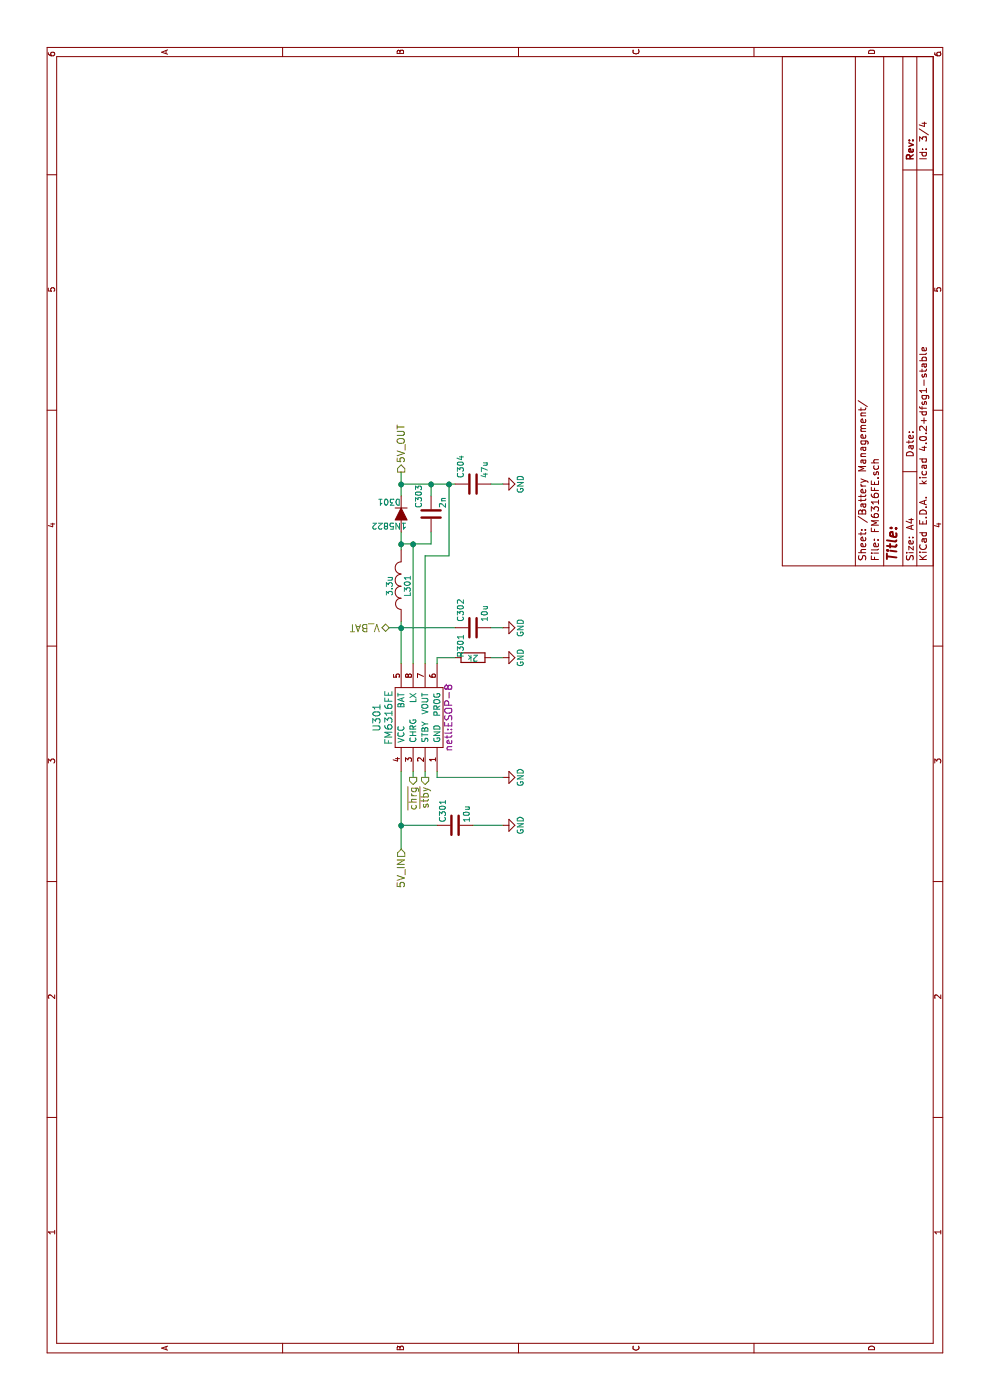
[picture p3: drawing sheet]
EESchema Schematic File Version 2
LIBS:power
LIBS:device
LIBS:transistors
LIBS:conn
LIBS:linear
LIBS:regul
LIBS:74xx
LIBS:cmos4000
LIBS:adc-dac
LIBS:memory
LIBS:xilinx
LIBS:microcontrollers
LIBS:dsp
LIBS:microchip
LIBS:analog_switches
LIBS:motorola
LIBS:texas
LIBS:intel
LIBS:audio
LIBS:interface
LIBS:digital-audio
LIBS:philips
LIBS:display
LIBS:cypress
LIBS:siliconi
LIBS:opto
LIBS:atmel
LIBS:contrib
LIBS:valves
LIBS:netl
LIBS:serial-charger-cache
EELAYER 25 0
EELAYER END
$Descr A4 11693 8268
encoding utf-8
Sheet 3 4
Title ""
Date ""
Rev ""
Comp ""
Comment1 ""
Comment2 ""
Comment3 ""
Comment4 ""
$EndDescr
$Comp
L GND #PWR014
U 1 1
P 4800 4200
F 0 "#PWR014" H 4800 3950 50  0001 C CNN
F 1 "GND" H 4800 4050 50  0000 C CNN
F 2 "" H 4800 4200 50  0000 C CNN
F 3 "" H 4800 4200 50  0000 C CNN
	1    4800 4200
	1    0    0    -1  
$EndComp
$Comp
L C C301
U 1 1
P 4800 3800
F 0 "C301" H 4825 3900 50  0000 L CNN
F 1 "10u" H 4825 3700 50  0000 L CNN
F 2 "netl:SMD_0603" H 4838 3650 50  0001 C CNN
F 3 "" H 4800 3800 50  0000 C CNN
	1    4800 3800
	1    0    0    -1  
$EndComp
$Comp
L FM6316FE U301
U 1 1
P 5700 3450
F 0 "U301" H 5700 3750 60  0000 C CNN
F 1 "FM6316FE" H 5700 3650 60  0000 C CNN
F 2 "netl:ESOP-8" H 5700 3150 60  0000 C CNN
F 3 "" H 5700 3450 60  0000 C CNN
	1    5700 3450
	1    0    0    -1  
$EndComp
$Comp
L GND #PWR015
U 1 1
P 5200 4200
F 0 "#PWR015" H 5200 3950 50  0001 C CNN
F 1 "GND" H 5200 4050 50  0000 C CNN
F 2 "" H 5200 4200 50  0000 C CNN
F 3 "" H 5200 4200 50  0000 C CNN
	1    5200 4200
	1    0    0    -1  
$EndComp
$Comp
L R R301
U 1 1
P 6200 3950
F 0 "R301" H 6300 4050 50  0000 C CNN
F 1 "2k" V 6200 3950 50  0000 C CNN
F 2 "netl:SMD_0603" V 6130 3950 50  0001 C CNN
F 3 "" H 6200 3950 50  0000 C CNN
	1    6200 3950
	1    0    0    -1  
$EndComp
$Comp
L GND #PWR016
U 1 1
P 6200 4200
F 0 "#PWR016" H 6200 3950 50  0001 C CNN
F 1 "GND" H 6200 4050 50  0000 C CNN
F 2 "" H 6200 4200 50  0000 C CNN
F 3 "" H 6200 4200 50  0000 C CNN
	1    6200 4200
	1    0    0    -1  
$EndComp
$Comp
L D D301
U 1 1
P 7400 3350
F 0 "D301" V 7300 3250 50  0000 C CNN
F 1 "1N5822" V 7500 3250 50  0000 C CNN
F 2 "netl:DO-214AC" H 7400 3350 50  0001 C CNN
F 3 "" H 7400 3350 50  0000 C CNN
	1    7400 3350
	-1   0    0    1   
$EndComp
$Comp
L C C303
U 1 1
P 7400 3600
F 0 "C303" V 7300 3650 50  0000 L CNN
F 1 "2n" V 7500 3650 50  0000 L CNN
F 2 "netl:SMD_0603" H 7438 3450 50  0001 C CNN
F 3 "" H 7400 3600 50  0000 C CNN
	1    7400 3600
	0    1    1    0   
$EndComp
$Comp
L GND #PWR017
U 1 1
P 7650 4200
F 0 "#PWR017" H 7650 3950 50  0001 C CNN
F 1 "GND" H 7650 4050 50  0000 C CNN
F 2 "" H 7650 4200 50  0000 C CNN
F 3 "" H 7650 4200 50  0000 C CNN
	1    7650 4200
	1    0    0    -1  
$EndComp
Text HLabel 6450 3250 1    60   BiDi ~ 0
V_BAT
Text HLabel 4600 3350 0    60   Input ~ 0
5V_IN
Text HLabel 7750 3350 2    60   Output ~ 0
5V_OUT
$Comp
L C C302
U 1 1
P 6450 3950
F 0 "C302" H 6500 4050 50  0000 L CNN
F 1 "10u" H 6500 3850 50  0000 L CNN
F 2 "netl:SMD_0603" H 6488 3800 50  0001 C CNN
F 3 "" H 6450 3950 50  0000 C CNN
	1    6450 3950
	1    0    0    -1  
$EndComp
Text HLabel 5200 3450 0    60   Output ~ 0
~chrg
Text HLabel 5200 3550 0    60   Output ~ 0
~stby
Wire Wire Line
	4800 3950 4800 4200
Wire Wire Line
	4600 3350 5250 3350
Wire Wire Line
	5250 3450 5200 3450
Wire Wire Line
	5250 3550 5200 3550
Wire Wire Line
	5200 3650 5250 3650
Wire Wire Line
	5200 3650 5200 4200
Wire Wire Line
	4800 3650 4800 3350
Connection ~ 4800 3350
Wire Wire Line
	6150 3650 6200 3650
Wire Wire Line
	6200 3650 6200 3800
Wire Wire Line
	6200 4100 6200 4200
Wire Wire Line
	7650 4100 7650 4200
$Comp
L INDUCTOR L301
U 1 1
P 6800 3350
F 0 "L301" V 6750 3350 50  0000 C CNN
F 1 "3.3u" V 6900 3350 50  0000 C CNN
F 2 "netl:7x7_Inductor" H 6800 3350 50  0001 C CNN
F 3 "" H 6800 3350 50  0000 C CNN
	1    6800 3350
	0    -1   -1   0   
$EndComp
Wire Wire Line
	7150 3600 7250 3600
Wire Wire Line
	7100 3350 7250 3350
Connection ~ 7150 3350
Wire Wire Line
	7550 3350 7750 3350
$Comp
L GND #PWR018
U 1 1
P 6450 4200
F 0 "#PWR018" H 6450 3950 50  0001 C CNN
F 1 "GND" H 6450 4050 50  0000 C CNN
F 2 "" H 6450 4200 50  0000 C CNN
F 3 "" H 6450 4200 50  0000 C CNN
	1    6450 4200
	1    0    0    -1  
$EndComp
Connection ~ 6450 3350
Wire Wire Line
	6450 4100 6450 4200
Wire Wire Line
	6450 3250 6450 3800
Wire Wire Line
	7150 3350 7150 3600
Wire Wire Line
	6150 3350 6500 3350
Wire Wire Line
	6150 3450 7150 3450
Connection ~ 7150 3450
Wire Wire Line
	7050 3750 7050 3550
Wire Wire Line
	7050 3550 6150 3550
Wire Wire Line
	7650 3350 7650 3800
Connection ~ 7650 3350
Wire Wire Line
	7550 3600 7650 3600
Connection ~ 7650 3600
$Comp
L C C304
U 1 1
P 7650 3950
F 0 "C304" H 7700 4050 50  0000 L CNN
F 1 "47u" H 7700 3850 50  0000 L CNN
F 2 "netl:SMD_0603" H 7688 3800 50  0001 C CNN
F 3 "" H 7650 3950 50  0000 C CNN
	1    7650 3950
	1    0    0    -1  
$EndComp
Connection ~ 7650 3750
Wire Wire Line
	7650 3750 7050 3750
$EndSCHEMATC
